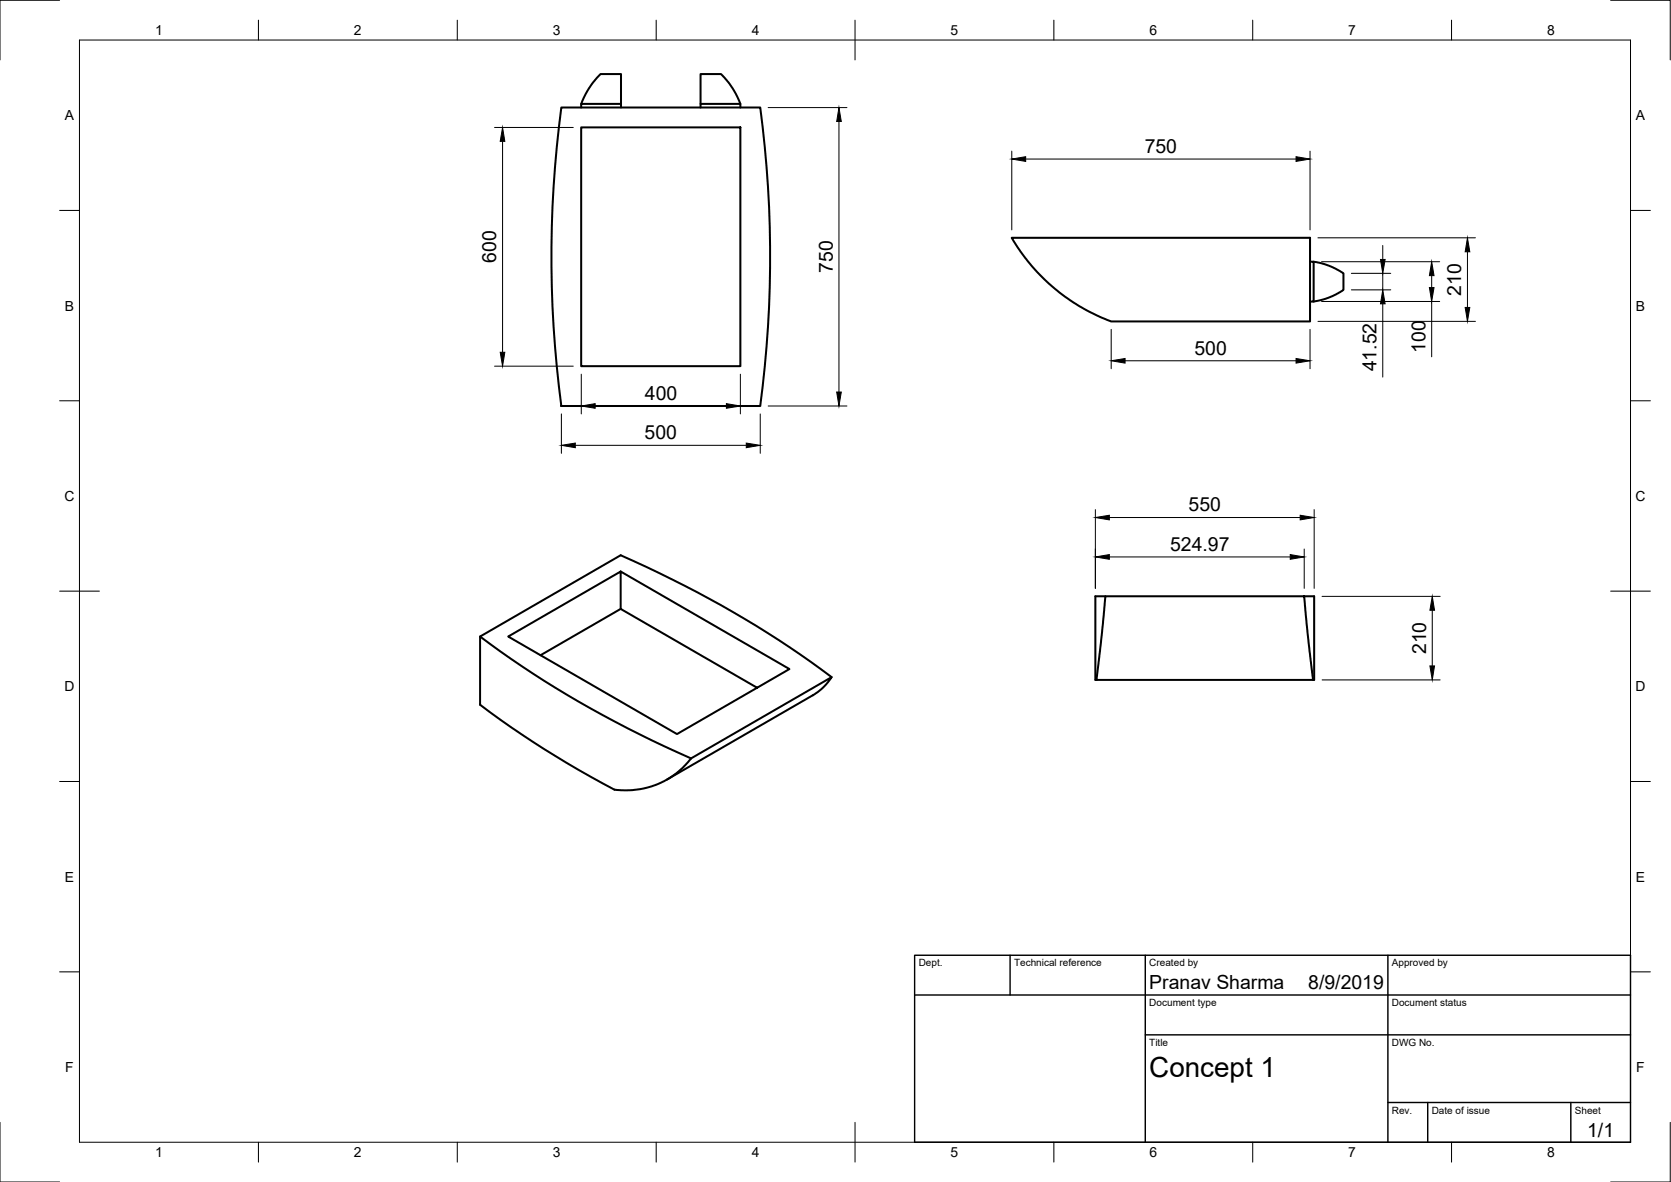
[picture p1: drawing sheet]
<svg xmlns="http://www.w3.org/2000/svg" width="420mm" height="297mm" viewBox="0 0 420 297" stroke-linecap="round" stroke-linejoin="round" font-family="sans-serif">
<!-- layer: Visible -->
<g fill="none" stroke="#000" stroke-width=".51">
<path d="M141.1 27h50.1a284 284 0 0 1 0 75h-50.1a284 284 0 0 1 0-75zM146.1 32h40.1v60h-40.1zM146.1 27v-.9h10v.9M146.1 26.1l2.1-4.1 2.8-3.4h5.1v7.5M176.1 27v-.9h10.1v.9M176.1 26.1v-7.5h5.2l2.8 3.4 2.1 4.1M254.4 59.8h75v21h-50l-1.4-.6a48.7 48.7 0 0 1-23.6-20.4zM329.4 65.8h.9v10h-.9M330.3 65.8l3.8 1 3.7 1.9v4.1l-3.4 1.9-4.1 1.1M120.7 160a264.3 264.3 0 0 0 53.1 30.6M156.1 143.6l-28.3 16.4 42.4 24.5 28.3-16.4-42.4-24.5v9.4l34.3 19.8M156.1 153l-20.2 11.7"/>
<path d="M277.9 149.8h50l.8 9 1.5 12.1h-54.5l1.4-12.1zM277.9 149.8h-2.5v21.1h.3M327.9 149.8h2.5v21.1h-.2M209.1 170.2a267.1 267.1 0 0 0-53-30.7l-35.4 20.5v17.1a244.6 244.6 0 0 0 33.8 21.3l3.5 .2a20.2 20.2 0 0 0 15.8-8M173.8 190.6l35.3-20.4-2.3 2.7-2.2 1.7-36.9 21.3"/>
</g>
<!-- layer: Border -->
<g fill="none" stroke="#000" stroke-width=".25">
<path d="M15 .1h-15v15M20 10.1h390v276.9h-390zM65 5.1v5M115 5.1v5M165 5.1v5M215 5.1v10M265 5.1v5M315 5.1v5M365 5.1v5M405 .1h15v15M15 52.9h5M410 52.9h5"/>
<path d="M15 100.7h5M410 100.7h5M15 148.6h10M405 148.6h10M15 196.4h5M410 196.4h5M15 244.2h5M410 244.2h5M0 282.1v14.9h15M65 287v5M115 287v5M165 287v5"/>
<path d="M215 282.1v9.9M265 287v5M315 287v5M365 287v5M420 282.1v14.9h-15"/>
</g>
<!-- layer: Dimensions -->
<g fill="none" stroke="#000" stroke-width=".25">
<path d="M124.4 32h19.7M126.4 35.5v53M193.1 27h19.9M210.9 30.5v68M254.4 38v19.8M257.9 40h68M329.4 38v19.8M331.4 59.8h39.6M332.3 65.8h29.7M332.3 75.8h29.7M339.8 68.7h9.9M339.8 72.8h9.9"/>
<path d="M347.7 61.7v3.5M347.7 68.7v4.1M347.7 76.4v18.4M360 69.3v3M360 75.8v13.9M369 63.3v14M124.4 92h19.7M146.2 94v10M186.2 94v10M279.4 82.8v9.9M282.9 90.7h43M329.4 82.8v9.9"/>
<path d="M331.4 80.8h39.6M141.2 104v9.9M144.7 111.9h42.9M149.6 102h33M191.2 104v9.9M193.1 102h19.9M275.4 128.1v19.8M278.9 130.1h48M278.9 140h45.5M327.9 138v9.9M330.4 128.1v19.8M332.4 149.9h29.7"/>
<path d="M360.1 153.4v14M332.4 170.9h29.7"/>
</g>
<g fill="#000" stroke="#000" stroke-width=".25">
<path d="M126.4 32l.5 3.5h-1.1zM210.9 27l.6 3.5h-1.1zM254.4 40l3.5-.6v1.2zM325.9 39.4l3.5 .6-3.5 .6zM347.1 65.2h1.2l-.6 3.5zM347.7 72.8l.6 3.6h-1.2zM360 65.8l.6 3.5h-1.2zM359.4 72.3h1.2l-.6 3.5zM369 59.8l.6 3.5h-1.2zM368.4 77.3h1.2l-.6 3.5zM125.8 88.5h1.1l-.5 3.5zM210.4 98.5h1.1l-.6 3.5z"/>
<path d="M279.4 90.7l3.5-.6v1.2zM325.9 90.1l3.5 .6-3.5 .6zM141.2 111.9l3.5-.6v1.2zM146.2 102l3.4-.6v1.2zM182.6 101.4l3.6 .6-3.6 .6zM187.6 111.3l3.6 .6-3.6 .6zM275.4 130.1l3.5-.6v1.1zM275.4 140l3.5-.6v1.2zM324.4 139.4l3.5 .6-3.5 .6zM326.9 129.5l3.5 .6-3.5 .5zM360.1 149.9l.6 3.5h-1.2zM359.5 167.4h1.2l-.6 3.5z"/>
</g>
<!-- layer: TitleBlock -->
<path d="M230 240.1h180v46.9h-180zM230 250h180M254 240.1v9.9M288 240.1v46.9M349 240.1v46.9M288 260.1h122M349 277.1h61M359 277.1v9.9M395 277.1v9.9" fill="none" stroke="#000" stroke-width=".36"/>
<text font-size="7" x="289" y="270.6">Concept 1</text>
<g font-size="4.9">
<text x="287.8" y="38.4">750</text>
<text x="124.8" y="66.1" transform="rotate(-90 124.8 66.1)">600</text>
<text x="209.4" y="68.6" transform="rotate(-90 209.4 68.6)">750</text>
<text x="367.4" y="74.3" transform="rotate(-90 367.4 74.3)">210</text>
<text x="300.3" y="89.1">500</text>
<text x="358.4" y="88.7" transform="rotate(-90 358.4 88.7)">100</text>
<text x="346.1" y="93.3" transform="rotate(-90 346.1 93.3)">41.52</text>
<text x="162.2" y="100.5">400</text>
<text x="162.1" y="110.4">500</text>
<text x="298.9" y="128.5">550</text>
<text x="294.2" y="138.4">524.97</text>
<text x="358.6" y="164.4" transform="rotate(-90 358.6 164.4)">210</text>
<text x="289" y="248.5">Pranav Sharma</text>
<text x="329" y="248.5">8/9/2019</text>
<text x="399.1" y="285.7">1/1</text>
</g>
<g font-size="3.5">
<text x="39" y="8.8">1</text>
<text x="89" y="8.8">2</text>
<text x="139" y="8.8">3</text>
<text x="189" y="8.8">4</text>
<text x="239" y="8.8">5</text>
<text x="289" y="8.8">6</text>
<text x="339" y="8.8">7</text>
<text x="389" y="8.8">8</text>
<text x="16.3" y="30.2">A</text>
<text x="411.3" y="30.2">A</text>
<text x="16.3" y="78">B</text>
<text x="411.3" y="78">B</text>
<text x="16.2" y="125.9">C</text>
<text x="411.2" y="125.9">C</text>
<text x="16.2" y="173.7">D</text>
<text x="411.2" y="173.7">D</text>
<text x="16.3" y="221.6">E</text>
<text x="411.3" y="221.6">E</text>
<text x="16.4" y="269.4">F</text>
<text x="411.4" y="269.4">F</text>
<text x="39" y="290.8">1</text>
<text x="89" y="290.8">2</text>
<text x="139" y="290.8">3</text>
<text x="189" y="290.8">4</text>
<text x="239" y="290.8">5</text>
<text x="289" y="290.8">6</text>
<text x="339" y="290.8">7</text>
<text x="389" y="290.8">8</text>
</g>
<g font-size="2.5">
<text x="231" y="242.9">Dept.</text>
<text x="255" y="242.9">Technical reference</text>
<text x="289" y="242.9">Created by</text>
<text x="350" y="242.9">Approved by</text>
<text x="289" y="252.8">Document type</text>
<text x="350" y="252.8">Document status</text>
<text x="289" y="262.9">Title</text>
<text x="350" y="262.9">DWG No.</text>
<text x="350" y="279.9">Rev.</text>
<text x="360" y="279.9">Date of issue</text>
<text x="396" y="279.9">Sheet</text>
</g>
</svg>
